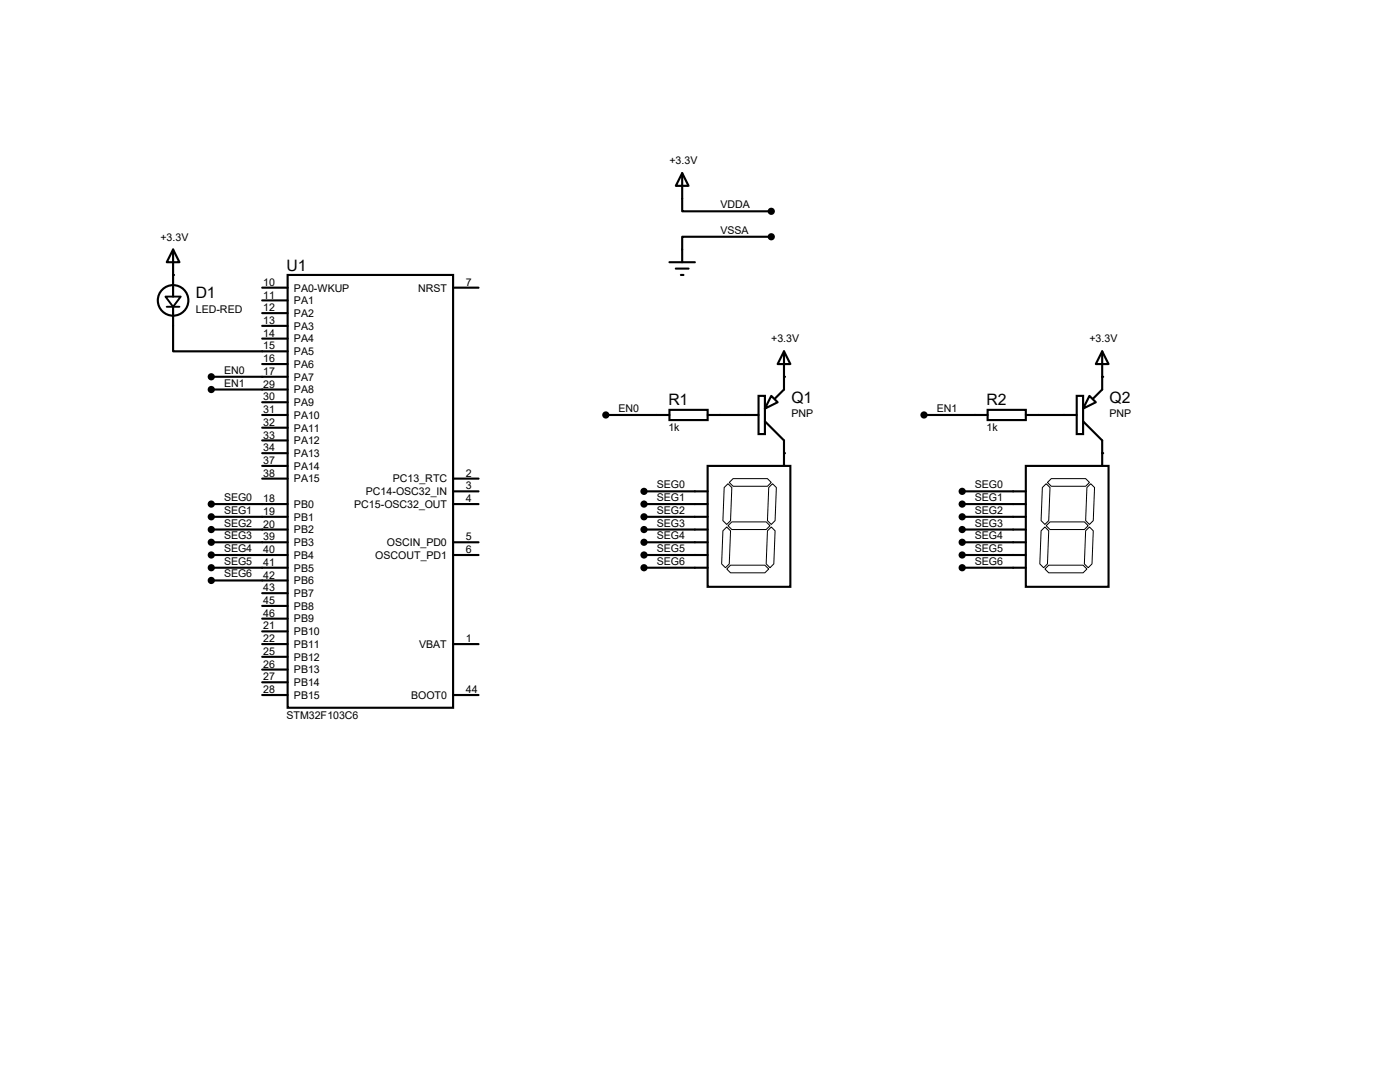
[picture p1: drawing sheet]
<svg xmlns="http://www.w3.org/2000/svg" width="279mm" height="216mm" viewBox="0 0 279 216" stroke-linecap="round" stroke-linejoin="round" font-family="sans-serif">
<g fill="none" stroke="#000" stroke-width=".42">
<path d="M136.1 34.5l1.3 2.6h-2.5zM136.1 34.5v7.7h17.8M34.5 49.8l1.3 2.5h-2.5zM34.5 49.8v9.4M52.3 57.4h5.1M52.3 59.9h5.1M57.4 54.9h33v86.3h-33zM90.4 57.4h5.1M133.6 52.3h5.1M134.9 53.6h2.5M135.9 54.9h.5M153.9 47.2h-17.8v5.1"/>
<path d="M34.5 61.2v8.9h22.9M42.2 75.2h15.2M42.2 77.7h15.2M52.3 62.5h5.1M52.3 65h5.1M52.3 67.6h5.1M52.3 72.6h5.1M151.4 79h1.3v7.6h-1.3zM153.9 79l1.3 1.3-2.5 1.2zM156.5 70.1l1.2 2.5h-2.5zM156.5 70.1v7.6l-1.8 1.8M214.9 79h1.3v7.6h-1.3z"/>
<path d="M217.4 79l1.3 1.3-2.5 1.2zM220 70.1l1.2 2.5h-2.5zM220 70.1v7.6l-1.8 1.8M52.3 82.8h5.1M52.3 80.3h5.1M52.3 85.3h5.1M52.3 87.9h5.1M52.3 90.4h5.1M52.3 93h5.1M52.3 95.5h5.1M90.4 98h5.1M90.4 95.5h5.1"/>
<path d="M120.9 82.8h12.7M128.5 98h12.7M133.6 81.8h7.6v2h-7.6zM141.2 93h16.5v24.1h-16.5zM141.2 82.8h10.2M152.7 84.1l3.8 3.8v5.1M184.4 82.8h12.7M192 98h12.7M197.1 81.8h7.6v2h-7.6zM204.7 93h16.5v24.1h-16.5zM204.7 82.8h10.2M216.2 84.1l3.8 3.8v5.1"/>
<path d="M42.2 100.6h15.2M42.2 103.1h15.2M42.2 105.7h15.2M42.2 108.2h15.2M42.2 110.7h15.2M42.2 113.3h15.2M42.2 115.8h15.2M52.3 118.4h5.1M90.4 100.6h5.1M90.4 108.2h5.1M90.4 110.7h5.1M128.5 100.6h12.7"/>
<path d="M128.5 103.1h12.7M128.5 105.7h12.7M128.5 108.2h12.7M128.5 110.7h12.7M128.5 113.3h12.7M192 100.6h12.7M192 103.1h12.7M192 105.7h12.7M192 108.2h12.7M192 110.7h12.7M192 113.3h12.7M52.3 138.7h5.1"/>
<path d="M52.3 120.9h5.1M52.3 123.4h5.1M52.3 126h5.1M52.3 128.5h5.1M52.3 131.1h5.1M52.3 133.6h5.1M52.3 136.1h5.1M90.4 138.7h5.1M90.4 128.5h5.1"/>
<circle cx="34.5" cy="59.9" r="3"/>
</g>
<g fill="#000">
<circle cx="34.5" cy="54.9" r=".21"/>
<circle cx="156.5" cy="75.2" r=".21"/>
<circle cx="220" cy="75.2" r=".21"/>
<circle cx="156.5" cy="90.4" r=".21"/>
<circle cx="220" cy="90.4" r=".21"/>
</g>
<g fill="#000" stroke="#000" stroke-width=".42">
<circle cx="153.9" cy="47.2" r=".51"/>
<circle cx="153.9" cy="42.2" r=".51"/>
<circle cx="42.2" cy="75.2" r=".51"/>
<circle cx="42.2" cy="77.7" r=".51"/>
<circle cx="120.9" cy="82.8" r=".51"/>
<circle cx="128.5" cy="98" r=".51"/>
<circle cx="184.4" cy="82.8" r=".51"/>
<circle cx="192" cy="98" r=".51"/>
<circle cx="42.2" cy="110.7" r=".51"/>
<circle cx="42.2" cy="103.1" r=".51"/>
<circle cx="42.2" cy="105.7" r=".51"/>
<circle cx="42.2" cy="115.8" r=".51"/>
<circle cx="42.2" cy="108.2" r=".51"/>
<circle cx="42.2" cy="113.3" r=".51"/>
<circle cx="42.2" cy="100.6" r=".51"/>
<circle cx="128.5" cy="108.2" r=".51"/>
<circle cx="128.5" cy="103.1" r=".51"/>
<circle cx="128.5" cy="110.7" r=".51"/>
<circle cx="128.5" cy="100.6" r=".51"/>
<circle cx="128.5" cy="105.7" r=".51"/>
<circle cx="128.5" cy="113.3" r=".51"/>
<circle cx="192" cy="103.1" r=".51"/>
<circle cx="192" cy="110.7" r=".51"/>
<circle cx="192" cy="105.7" r=".51"/>
<circle cx="192" cy="108.2" r=".51"/>
<circle cx="192" cy="113.3" r=".51"/>
<circle cx="192" cy="100.6" r=".51"/>
</g>
<path d="M33 59.2h3.1l-1.6 2zM33.3 61.2h2.5" fill="none" stroke="#000" stroke-width=".38"/>
<g fill="none" stroke="#000" stroke-width=".2">
<path d="M144.5 97.3l.8-.8 .7 .8-.2 6.6-.8 .7-.7-.7zM145.5 96.3l.8-.8h6.9l.7 .8-.7 .7h-6.9zM154.2 96.5l.7 .8-.2 6.6-.8 .7-.7-.7 .2-6.6zM208 97.3l.8-.8 .7 .8-.2 6.6-.8 .7-.7-.7zM209 96.3l.8-.8h6.9l.7 .8-.7 .7h-6.9zM217.7 96.5l.7 .8-.2 6.6-.8 .7-.7-.7 .2-6.6zM145 113.5l.8-.7h6.9l.7 .7-.7 .8h-6.9zM145 105.2l.8 .7-.3 6.6-.7 .8-.8-.8 .3-6.6zM145.3 104.9l.7-.8h6.9l.8 .8-.8 .8h-6.9zM153.2 105.9l.7-.7 .8 .7-.3 6.6-.7 .8-.8-.8zM208.5 113.5l.8-.7h6.9l.7 .7-.7 .8h-6.9zM208.5 105.2l.8 .7-.3 6.6-.7 .8-.8-.8 .3-6.6z"/>
<path d="M208.8 104.9l.7-.8h6.9l.8 .8-.8 .8h-6.9zM216.7 105.9l.7-.7 .8 .7-.3 6.6-.7 .8-.8-.8z"/>
</g>
<g font-size="3.1">
<text x="57.2" y="54">U1</text>
<text x="39.1" y="59.5">D1</text>
<text x="133.4" y="80.9">R1</text>
<text x="157.9" y="80.3">Q1</text>
<text x="196.9" y="80.9">R2</text>
<text x="221.4" y="80.3">Q2</text>
</g>
<g font-size="2.1">
<text x="133.6" y="32.8">+3.3V</text>
<text x="143.8" y="41.6">VDDA</text>
<text x="143.8" y="46.7">VSSA</text>
<text x="32" y="48">+3.3V</text>
<text x="52.5" y="57">10</text>
<text x="52.5" y="59.6">11</text>
<text x="58.7" y="58.2">PA0-WKUP</text>
<text x="83.4" y="58.2">NRST</text>
<text x="93" y="57">7</text>
<text x="39.1" y="62.4">LED-RED</text>
<text x="52.5" y="62.1">12</text>
<text x="52.5" y="64.6">13</text>
<text x="58.7" y="63.2">PA2</text>
<text x="58.7" y="60.7">PA1</text>
<text x="58.7" y="65.8">PA3</text>
<text x="52.5" y="67.2">14</text>
<text x="52.5" y="69.7">15</text>
<text x="58.7" y="68.3">PA4</text>
<text x="58.7" y="70.9">PA5</text>
<text x="153.9" y="68.3">+3.3V</text>
<text x="217.4" y="68.3">+3.3V</text>
<text x="44.7" y="74.6">EN0</text>
<text x="44.7" y="77.1">EN1</text>
<text x="52.5" y="72.3">16</text>
<text x="52.5" y="74.8">17</text>
<text x="52.5" y="77.3">29</text>
<text x="58.7" y="73.4">PA6</text>
<text x="58.7" y="75.9">PA7</text>
<text x="52.5" y="79.9">30</text>
<text x="52.5" y="82.4">31</text>
<text x="58.7" y="78.5">PA8</text>
<text x="58.7" y="81">PA9</text>
<text x="58.7" y="83.6">PA10</text>
<text x="123.4" y="82.2">EN0</text>
<text x="157.9" y="83.3">PNP</text>
<text x="186.9" y="82.2">EN1</text>
<text x="221.4" y="83.3">PNP</text>
<text x="52.5" y="85">32</text>
<text x="52.5" y="87.5">33</text>
<text x="58.7" y="86.1">PA11</text>
<text x="58.7" y="88.6">PA12</text>
<text x="133.4" y="86">1k</text>
<text x="196.9" y="86">1k</text>
<text x="52.5" y="90">34</text>
<text x="52.5" y="92.6">37</text>
<text x="52.5" y="95.1">38</text>
<text x="58.7" y="91.2">PA13</text>
<text x="58.7" y="93.7">PA14</text>
<text x="93" y="95.1">2</text>
<text x="44.7" y="100">SEG0</text>
<text x="52.5" y="100.2">18</text>
<text x="58.7" y="101.3">PB0</text>
<text x="58.7" y="96.3">PA15</text>
<text x="70.7" y="101.3">PC15-OSC32_OUT</text>
<text x="73" y="98.8">PC14-OSC32_IN</text>
<text x="78.4" y="96.3">PC13_RTC</text>
<text x="93" y="97.7">3</text>
<text x="93" y="100.2">4</text>
<text x="131.1" y="97.5">SEG0</text>
<text x="131.1" y="100">SEG1</text>
<text x="194.6" y="97.5">SEG0</text>
<text x="194.6" y="100">SEG1</text>
<text x="44.7" y="102.5">SEG1</text>
<text x="44.7" y="105.1">SEG2</text>
<text x="44.7" y="107.6">SEG3</text>
<text x="52.5" y="102.7">19</text>
<text x="52.5" y="105.3">20</text>
<text x="52.5" y="107.8">39</text>
<text x="58.7" y="103.9">PB1</text>
<text x="58.7" y="106.4">PB2</text>
<text x="93" y="107.8">5</text>
<text x="131.1" y="102.5">SEG2</text>
<text x="131.1" y="105.1">SEG3</text>
<text x="131.1" y="107.6">SEG4</text>
<text x="194.6" y="102.5">SEG2</text>
<text x="194.6" y="105.1">SEG3</text>
<text x="194.6" y="107.6">SEG4</text>
<text x="44.7" y="110.2">SEG4</text>
<text x="44.7" y="112.7">SEG5</text>
<text x="52.5" y="110.4">40</text>
<text x="52.5" y="112.9">41</text>
<text x="58.7" y="109">PB3</text>
<text x="58.7" y="111.5">PB4</text>
<text x="74.9" y="111.5">OSCOUT_PD1</text>
<text x="77.2" y="109">OSCIN_PD0</text>
<text x="93" y="110.4">6</text>
<text x="131.1" y="110.2">SEG5</text>
<text x="131.1" y="112.7">SEG6</text>
<text x="194.6" y="110.2">SEG5</text>
<text x="194.6" y="112.7">SEG6</text>
<text x="44.7" y="115.2">SEG6</text>
<text x="52.5" y="115.4">42</text>
<text x="52.5" y="118">43</text>
<text x="58.7" y="114">PB5</text>
<text x="58.7" y="116.6">PB6</text>
<text x="58.7" y="119.1">PB7</text>
<text x="52.5" y="120.5">45</text>
<text x="52.5" y="123.1">46</text>
<text x="52.5" y="125.6">21</text>
<text x="58.7" y="121.7">PB8</text>
<text x="58.7" y="124.2">PB9</text>
<text x="52.5" y="128.1">22</text>
<text x="52.5" y="130.7">25</text>
<text x="58.7" y="126.7">PB10</text>
<text x="58.7" y="129.3">PB11</text>
<text x="58.7" y="131.8">PB12</text>
<text x="83.7" y="129.3">VBAT</text>
<text x="93" y="128.1">1</text>
<text x="52.5" y="133.2">26</text>
<text x="52.5" y="135.8">27</text>
<text x="58.7" y="134.4">PB13</text>
<text x="58.7" y="136.9">PB14</text>
<text x="52.5" y="138.3">28</text>
<text x="57.2" y="143.4">STM32F103C6</text>
<text x="58.7" y="139.4">PB15</text>
<text x="82" y="139.4">BOOT0</text>
<text x="93" y="138.3">44</text>
</g>
</svg>
